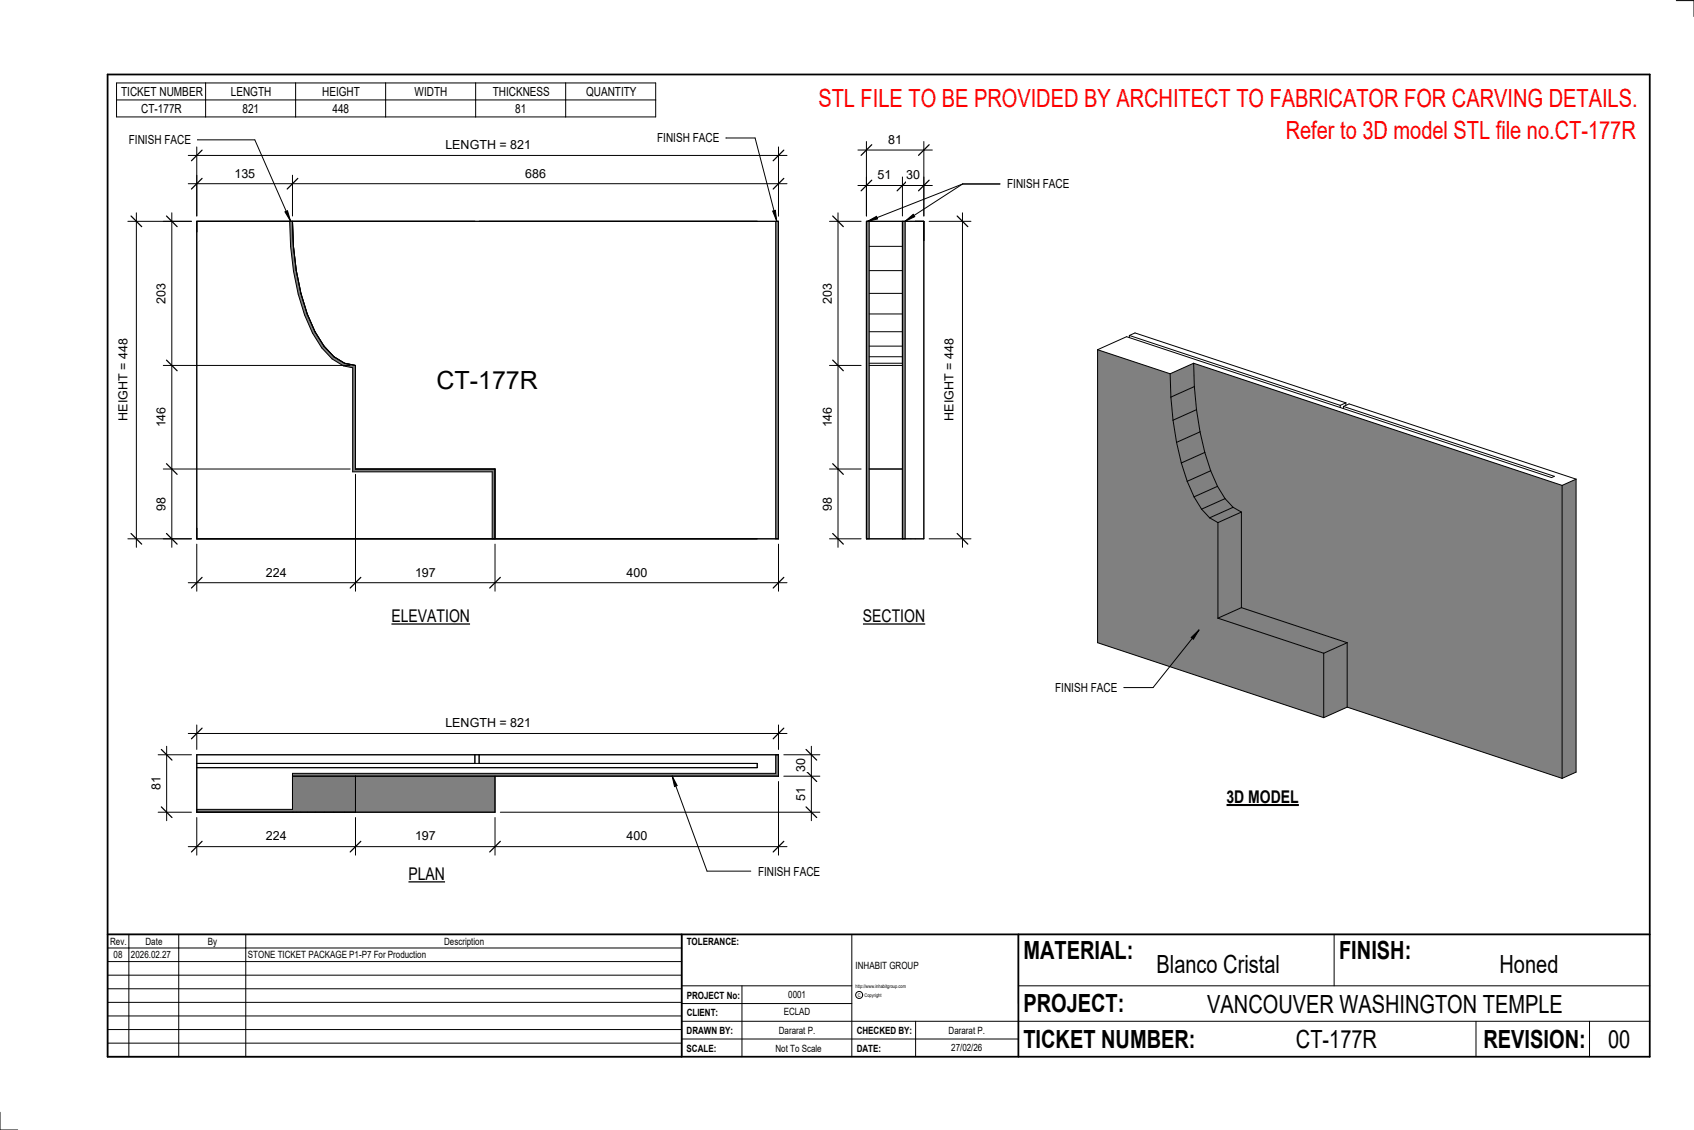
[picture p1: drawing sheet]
<svg xmlns="http://www.w3.org/2000/svg" width="914mm" height="610mm" viewBox="0 0 914 610" stroke-linecap="round" stroke-linejoin="round" font-family="sans-serif">
<g fill="#7c7c7c">
<path d="M468 119h1v172h-1z"/>
<path d="M487 119h2v172h-2z"/>
</g>
<g fill="none" stroke="#000" stroke-width=".54">
<path d="M468 119h31v172h-31zM469 119v172M487 119v172M489 119v172M469 133h18M469 146h18M469 158h18M469 169h18M469 179h18M469 187h18M469 192h18M469 196h18"/>
<path d="M469 197h18M469 253h18"/>
</g>
<g fill="#7c7c7c">
<path d="M156 119h2a139 139 0 0 0 12 60l5 8 5 5 6 4 6 1v56h75v38h-1v-36h-76v-57l-5-1-6-3a67 67 0 0 1-18-35l-3-13-1-13z"/>
<path d="M419 119h1v172h-1z"/>
</g>
<path d="M106 119h314v172h-314zM156 119a141 141 0 0 0 13 61l5 8 5 6 6 3 5 1v57h76v36M158 119a139 139 0 0 0 12 60l5 8 5 5 6 4 6 1v56h75v38M419 119v172" fill="none" stroke="#000" stroke-width=".54"/>
<path d="M192 419h75v19h-75z" fill="#808080"/>
<g fill="#7c7c7c">
<path d="M158 417h261v-10h1v12h-262z"/>
<path d="M106 437h52v-18h34v19h-86z"/>
</g>
<path d="M106 412h303v2h-303M158 419h262v-12h-314v31h161v-19M192 419v19M256 407v5M259 407v5M419 407v10h-261v20h-52" fill="none" stroke="#000" stroke-width=".54"/>
<g fill="#808080">
<path d="M644 196l199 66v158l-116-39v-34l-57-19v-52l-4-2a60 60 0 0 1-16-30 187 187 0 0 1-6-48z"/>
<path d="M843 262l8-4v159l-8 3z"/>
<path d="M592 189l40 13a157 157 0 0 0 13 66l4 7 4 4 4 3v51l58 19v35l-123-40z"/>
<path d="M657 282l13-6v52l-13 5z"/>
<path d="M657 333l13-5 57 19-12 5z"/>
<path d="M715 352l12-5v34l-12 6z"/>
<path d="M632 202l12-6 1 13-13 5z"/>
<path d="M632 214l13-5 1 12-13 6z"/>
<path d="M633 227l13-6 2 12-13 6z"/>
<path d="M635 239l13-6 2 11-12 6z"/>
<path d="M638 250l12-6 4 10-13 6z"/>
<path d="M641 260l13-6 3 8-12 6z"/>
<path d="M645 268l12-6 4 7-12 6z"/>
<path d="M649 275l12-6 5 5-13 5z"/>
<path d="M653 279l13-5 4 2-13 6z"/>
</g>
<g fill="none" stroke="#000" stroke-width=".54">
<path d="M468 95v22M487 95v22M499 95v22M463 100h40M592 189l16-7 230 76 1-1-114-38M592 189l40 13M592 189v158l123 40M610 181l3-1 113 37M610 181v1M610 181l113 38M644 196l199 66M644 196l1 13"/>
<path d="M644 196l-12 6M632 202v12M632 214l1 13M645 209l1 12M645 209l-13 5M723 219v1M725 219l3-1 123 40M725 219v1M726 217v2M726 217l-3 2M633 227l2 12M635 239l3 11"/>
<path d="M646 221l2 12M646 221l-13 6M648 233l2 11M648 233l-13 6M638 250l3 10M641 260l4 8M650 244l4 10M650 244l-12 6M654 254l3 8M654 254l-13 6M851 258v159l-8 3M851 258l-8 4"/>
<path d="M645 268l4 7M649 275l4 4M653 279l4 3M657 262l4 7M657 262l-12 6M661 269l5 5M661 269l-12 6M666 274l4 2M666 274l-13 5M670 276v52M670 276l-13 6M843 262v158"/>
<path d="M657 282v51M657 333l58 19M670 328l57 19M670 328l-13 5M715 352v35M727 347v34M727 347l-12 5M727 381l116 39M727 381l-12 6"/>
</g>
<path d="M471 97l-6 6M490 97l-6 6M502 97l-6 6" fill="none" stroke="#000" stroke-width=".67"/>
<g fill="#fff">
<path d="M474 91h7v7h-7z"/>
<path d="M489 91h8v7h-8z"/>
</g>
<path d="M468 76v41M499 76v41M463 81h40" fill="none" stroke="#000" stroke-width=".54"/>
<path d="M471 78l-6 6M502 78l-6 6" fill="none" stroke="#000" stroke-width=".67"/>
<path d="M480 72h7v7h-7z" fill="#fff"/>
<path d="M448 119h17M452 115v180M448 197h17M448 253h17M448 291h17" fill="none" stroke="#000" stroke-width=".54"/>
<path d="M449 117l6 5M449 194l6 6M449 250l6 6M449 288l6 6" fill="none" stroke="#000" stroke-width=".67"/>
<g fill="#fff">
<path d="M443 153h8v11h-8z"/>
<path d="M443 220h8v11h-8z"/>
<path d="M443 268h8v8h-8z"/>
</g>
<path d="M502 119h22M520 115v180M502 291h22" fill="none" stroke="#000" stroke-width=".54"/>
<path d="M517 117l5 5M517 288l5 6" fill="none" stroke="#000" stroke-width=".67"/>
<g fill="#fff">
<path d="M509 183h7v44h-7z"/>
<path d="M236 198h55v15h-55z"/>
</g>
<path d="M106 79v38M420 79v38M102 84h323" fill="none" stroke="#000" stroke-width=".54"/>
<path d="M109 81l-6 6M423 81l-6 6" fill="none" stroke="#000" stroke-width=".67"/>
<path d="M240 74h46v8h-46z" fill="#fff"/>
<path d="M102 99h323M106 95v22M158 95v22M420 95v22" fill="none" stroke="#000" stroke-width=".54"/>
<path d="M109 96l-6 6M161 96l-6 6M423 96l-6 6" fill="none" stroke="#000" stroke-width=".67"/>
<g fill="#fff">
<path d="M127 90h11v7h-11z"/>
<path d="M284 90h11v7h-11z"/>
</g>
<path d="M69 119h34M74 115v180M69 291h34" fill="none" stroke="#000" stroke-width=".54"/>
<path d="M71 117l5 5M71 288l5 6" fill="none" stroke="#000" stroke-width=".67"/>
<path d="M63 183h7v44h-7z" fill="#fff"/>
<path d="M88 119h15M93 115v180M88 197h101M88 253h101M88 291h15" fill="none" stroke="#000" stroke-width=".54"/>
<path d="M90 117l6 5M90 194l6 6M90 250l6 6M90 288l6 6" fill="none" stroke="#000" stroke-width=".67"/>
<g fill="#fff">
<path d="M83 153h8v11h-8z"/>
<path d="M83 220h8v11h-8z"/>
<path d="M83 268h8v8h-8z"/>
</g>
<path d="M192 256v63M106 294v25M267 294v25M420 294v25M102 314h323" fill="none" stroke="#000" stroke-width=".54"/>
<path d="M109 311l-6 6M195 311l-6 6M270 311l-6 6M423 311l-6 6" fill="none" stroke="#000" stroke-width=".67"/>
<g fill="#fff">
<path d="M144 305h11v8h-11z"/>
<path d="M224 305h11v8h-11z"/>
<path d="M338 305h11v8h-11z"/>
</g>
<path d="M423 407h20M423 419h20M438 403v40M270 438h173" fill="none" stroke="#000" stroke-width=".54"/>
<path d="M435 404l6 6M435 416l6 6M435 435l6 6" fill="none" stroke="#000" stroke-width=".67"/>
<g fill="#fff">
<path d="M429 425h7v7h-7z"/>
<path d="M429 409h7v8h-7z"/>
</g>
<path d="M85 407h18M90 403v40M85 438h18" fill="none" stroke="#000" stroke-width=".54"/>
<path d="M87 404l6 6M87 435l6 6" fill="none" stroke="#000" stroke-width=".67"/>
<path d="M81 419h7v7h-7z" fill="#fff"/>
<path d="M420 422v39M102 457h323M106 441v20M192 441v20M267 441v20" fill="none" stroke="#000" stroke-width=".54"/>
<path d="M109 454l-6 6M195 454l-6 6M270 454l-6 6M423 454l-6 6" fill="none" stroke="#000" stroke-width=".67"/>
<g fill="#fff">
<path d="M144 447h11v8h-11z"/>
<path d="M224 447h11v8h-11z"/>
<path d="M338 447h11v8h-11z"/>
</g>
<path d="M102 396h323M106 391v13M420 391v13" fill="none" stroke="#000" stroke-width=".54"/>
<path d="M109 393l-6 6M423 393l-6 6" fill="none" stroke="#000" stroke-width=".67"/>
<path d="M240 386h46v8h-46z" fill="#fff"/>
<g fill="none" stroke="#000" stroke-width=".54">
<path d="M905 0h9v9M460 504v66M720 504v28M891 504h-341v37M368 532h92M401 532v38M550 532h341M368 551h523M368 541h92M494 551v19M797 551v19M858 551v19"/>
<path d="M368 561h182M0 600v10h10"/>
<circle cx="464" cy="537" r="1.9"/>
</g>
<path d="M58 40h833v530h-833zM58 504h833M368 504v66M550 504v66" fill="none" stroke="#000" stroke-width=".96"/>
<g fill="#fff">
<path d="M652 534h192v15h-192z"/>
<path d="M513 562h17v6h-17z"/>
<path d="M425 533h10v6h-10z"/>
<path d="M423 543h15v6h-15z"/>
<path d="M420 553h20v6h-20z"/>
<path d="M624 513h68v15h-68z"/>
<path d="M809 513h33v15h-33z"/>
<path d="M512 553h20v6h-20z"/>
<path d="M700 553h44v15h-44z"/>
<path d="M442 45h443v16h-443z"/>
<path d="M868 553h12v15h-12z"/>
<path d="M61 512h5v6h-5z"/>
</g>
<path d="M58 504h310v66h-310zM58 519h310M58 511h310M70 504v66M96 504v66M133 504v66M58 533h310M58 526h310M58 555h310M58 548h310M58 541h310M58 563h310" fill="none" stroke="#000" stroke-width=".54"/>
<path d="M694 63h191v15h-191z" fill="#fff"/>
<path d="M63 45h291v18h-291zM63 54h291M111 45v18M160 45v18M208 45v18M257 45v18M305 45v18" fill="none" stroke="#000" stroke-width=".54"/>
<path d="M211 327h43v11h-43z" fill="#fff"/>
<path d="M211 337h43" fill="none" stroke="#000" stroke-width=".69" stroke-linecap="butt"/>
<path d="M220 466h20v11h-20z" fill="#fff"/>
<path d="M220 476h20" fill="none" stroke="#000" stroke-width=".69" stroke-linecap="butt"/>
<path d="M662 424h39v12h-39z" fill="#fff"/>
<path d="M662 434h39" fill="none" stroke="#000" stroke-width="1.1" stroke-linecap="butt"/>
<path d="M363 419l3 5h-2z" fill="#000"/>
<path d="M363 419l3 5h-2zM363 419l19 51h23" fill="none" stroke="#000" stroke-width=".54"/>
<path d="M409 466h33v8h-33z" fill="#fff"/>
<path d="M647 340l-25 31h-15M643 344l4-4-3 5z" fill="none" stroke="#000" stroke-width=".54"/>
<path d="M643 344l4-4-3 5z" fill="#000"/>
<g fill="#fff">
<path d="M570 367h33v8h-33z"/>
<path d="M466 327h33v11h-33z"/>
</g>
<path d="M466 337h33" fill="none" stroke="#000" stroke-width=".69" stroke-linecap="butt"/>
<path d="M392 74h16l11 45M417 114l2-1v6z" fill="none" stroke="#000" stroke-width=".54"/>
<path d="M417 114l2-1v6z" fill="#000"/>
<path d="M355 71h33v7h-33z" fill="#fff"/>
<path d="M468 120l5-3 1 1zM489 119l4-3 1 1z" fill="#000"/>
<path d="M520 99h20M520 99l-31 20M520 99l-52 21M468 120l5-3 1 1zM489 119l4-3 1 1z" fill="none" stroke="#000" stroke-width=".54"/>
<path d="M544 96h33v7h-33z" fill="#fff"/>
<path d="M107 75h31l19 44M154 114h1l2 5z" fill="none" stroke="#000" stroke-width=".54"/>
<path d="M154 114h1l2 5z" fill="#000"/>
<path d="M70 72h33v7h-33z" fill="#fff"/>
<g font-size="13.5" fill="#f00">
<text x="442" y="58">STL FILE TO BE PROVIDED BY ARCHITECT TO FABRICATOR FOR CARVING DETAILS.</text>
<text x="694" y="75">Refer to 3D model STL file no.CT-177R</text>
</g>
<g font-size="13.5">
<text x="236" y="210">CT-177R</text>
<text x="552" y="517">MATERIAL:</text>
<text x="723" y="517">FINISH:</text>
<text x="624" y="525">Blanco Cristal</text>
<text x="809" y="525">Honed</text>
<text x="552" y="546">PROJECT:</text>
<text x="652" y="546">VANCOUVER WASHINGTON TEMPLE</text>
<text x="552" y="565">TICKET NUMBER:</text>
<text x="700" y="565">CT-177R</text>
<text x="801" y="565">REVISION:</text>
<text x="868" y="565">00</text>
</g>
<g font-size="9.4">
<text x="211" y="336">ELEVATION</text>
<text x="466" y="336">SECTION</text>
<text x="662" y="433">3D MODEL</text>
<text x="220" y="475">PLAN</text>
</g>
<g font-size="6.7">
<text x="65" y="52">TICKET NUMBER</text>
<text x="125" y="52">LENGTH</text>
<text x="174" y="52">HEIGHT</text>
<text x="224" y="52">WIDTH</text>
<text x="266" y="52">THICKNESS</text>
<text x="316" y="52">QUANTITY</text>
<text x="76" y="61">CT-177R</text>
<text x="131" y="61">821</text>
<text x="179" y="61">448</text>
<text x="278" y="61">81</text>
<text x="70" y="78">FINISH FACE</text>
<text x="355" y="77">FINISH FACE</text>
<text x="480" y="78">81</text>
<text x="240" y="81">LENGTH = 821</text>
<text x="127" y="96">135</text>
<text x="284" y="96">686</text>
<text x="474" y="97">51</text>
<text x="489" y="97">30</text>
<text x="544" y="102">FINISH FACE</text>
<text x="89" y="164" transform="rotate(-90 89 164)">203</text>
<text x="449" y="164" transform="rotate(-90 449 164)">203</text>
<text x="69" y="227" transform="rotate(-90 69 227)">HEIGHT = 448</text>
<text x="515" y="227" transform="rotate(-90 515 227)">HEIGHT = 448</text>
<text x="89" y="231" transform="rotate(-90 89 231)">146</text>
<text x="449" y="231" transform="rotate(-90 449 231)">146</text>
<text x="89" y="276" transform="rotate(-90 89 276)">98</text>
<text x="449" y="276" transform="rotate(-90 449 276)">98</text>
<text x="144" y="311">224</text>
<text x="224" y="311">197</text>
<text x="338" y="311">400</text>
<text x="570" y="373">FINISH FACE</text>
<text x="240" y="392">LENGTH = 821</text>
<text x="435" y="417" transform="rotate(-90 435 417)">30</text>
<text x="87" y="426" transform="rotate(-90 87 426)">81</text>
<text x="435" y="432" transform="rotate(-90 435 432)">51</text>
<text x="144" y="453">224</text>
<text x="224" y="453">197</text>
<text x="338" y="453">400</text>
<text x="409" y="472">FINISH FACE</text>
</g>
<g font-size="5.4">
<text x="59" y="510">Rev.</text>
<text x="79" y="510">Date</text>
<text x="112" y="510">By</text>
<text x="240" y="510">Description</text>
<text x="371" y="510">TOLERANCE:</text>
<text x="61" y="517">08</text>
<text x="71" y="517">2026.02.27</text>
<text x="134" y="517">STONE TICKET PACKAGE P1-P7 For Production</text>
<text x="462" y="523">INHABIT GROUP</text>
<text x="371" y="539">PROJECT No:</text>
<text x="425" y="538">0001</text>
<text x="371" y="548">CLIENT:</text>
<text x="423" y="548">ECLAD</text>
<text x="371" y="558">DRAWN BY:</text>
<text x="420" y="558">Dararat P.</text>
<text x="462" y="558">CHECKED BY:</text>
<text x="512" y="558">Dararat P.</text>
<text x="371" y="567">SCALE:</text>
<text x="419" y="567">Not To Scale</text>
<text x="462" y="567">DATE:</text>
<text x="513" y="567">27/02/26</text>
</g>
<g font-size="2.7">
<text x="462" y="533">http://www.inhabitgroup.com</text>
<text x="463" y="538">C</text>
<text x="467" y="538">Copyright</text>
</g>
</svg>
